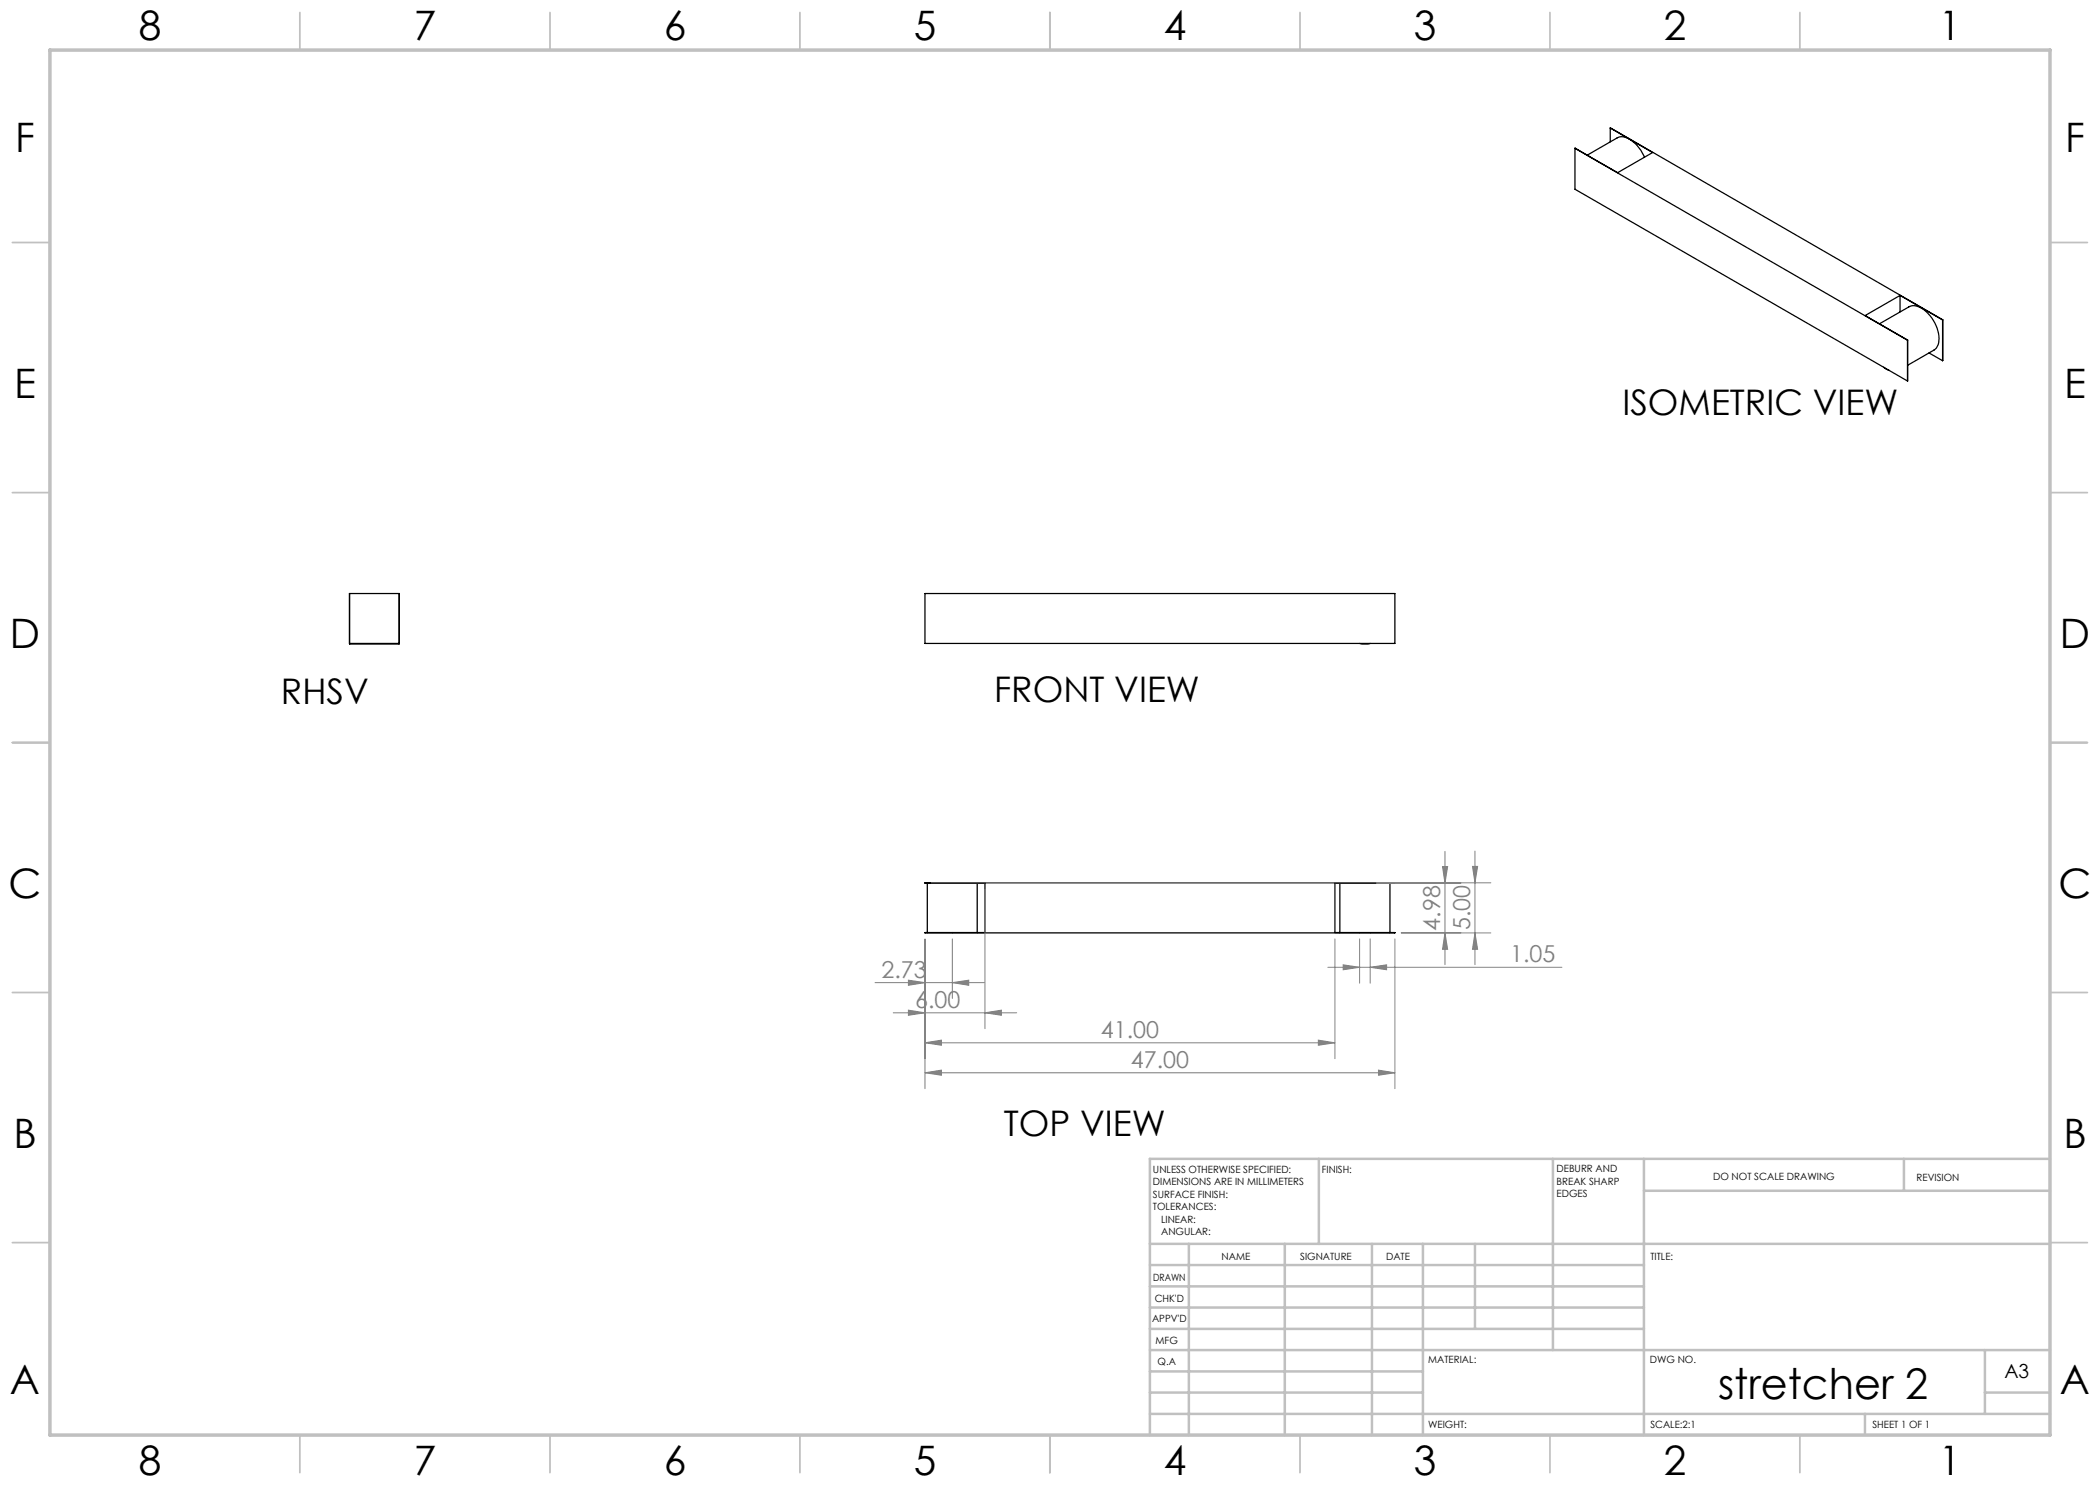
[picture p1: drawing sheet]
<svg xmlns="http://www.w3.org/2000/svg" width="420mm" height="297mm" viewBox="0 0 420 297" stroke-linecap="round" stroke-linejoin="round" font-family="sans-serif">
<g fill="none" stroke="#000" stroke-width=".25">
<path d="M315 29.7l66.5 38.3M315 29.7v8.1l66.5 38.4M317.4 31l6-3.4a3.3 3.3 0 0 1 3.7 1.2l1.1 1.3 .7 1.4M322.1 25.6l8.4 4.9-7 4-8.5-4.8M322.1 25.6l66.4 38.4M322.1 25.6v2.8M375.9 64.8l5.9-3.4a3 3 0 0 1 3.5 1 7 7 0 0 1 2.3 6.5l-.3 .7-.5 .4-5.3 3.1M376.7 73.4l1.1 .7M380 62.4v-3.3l-7 4 8.5 4.9M381.5 68v8.2M381.5 68h.1M385.8 70.6l2.7 1.5"/>
<path d="M388.5 64v8.1M185 118.7h94v10h-94zM69.9 128.7h10M69.9 128.7v-10h10l-.1 10M69.9 128.7v.1h9.9v-.1M271.9 128.7l.6 .1 1.5-.1M185 176.6h94h-12v9.9l12 .1h-94l12-.1v-9.9zM185.5 176.6v9.9M195.4 176.6v9.9M268 176.6v9.9M278 176.6v9.9"/>
</g>
<g fill="none" stroke="#808080" stroke-width=".2">
<path d="M186.3 176.6h111.9M197 177.9v27.8M275.3 176.6h16.9M288.5 173.3h1l-.5 3.3zM289 170.3v22.6M294.5 173.3h1l-.5 3.3zM295 170.2v22.7M175 196.5h21.8M181.7 196l3.3 .5-3.3 .6zM185 187.9v29.8M190.5 196.5l3.2-.5v1.1zM190.5 187.8v11.9"/>
<path d="M265.6 193.5h46.8M267 187.8v23.9M268.6 193l3.3 .5-3.3 .5zM271.9 187.8v8.8M274 193.5l3.3-.5v1zM274 187.8v8.8M279 187.8v29.9M280.2 186.6h18M289 186.6l.5 3.3h-1zM295 186.6l.5 3.3h-1zM178.6 202.6h24.7M181.7 202l3.3 .6-3.3 .5z"/>
<path d="M185 208.6l3.3-.6v1.1zM185 214.6l3.3-.6v1zM185 208.6h82M185 214.6h94M197 202.6l3.3-.6v1.1zM263.7 208l3.3 .6-3.3 .5zM275.7 214l3.3 .6-3.3 .4z"/>
</g>
<g fill="none" stroke="#c0c0c0" stroke-width=".35">
<path d="M60 2.5v7.5M110 2.5v7.5M160 2.5v7.5M210 2.5v7.5M260 2.5v7.5M310 2.5v7.5M360 2.5v7.5M2.5 48.5h7.5M410 48.5h7.5M2.5 98.5h7.5M410 98.5h7.5M2.5 148.5h7.5"/>
<path d="M410 148.5h7.5M2.5 198.5h7.5M410 198.5h7.5M2.5 248.5h7.5M410 248.5h7.5M60 287v7.5M110 287v7.5M160 287v7.5M210 287v7.5M260 287v7.5M310 287v7.5M360 287v7.5"/>
</g>
<g fill="none" stroke="#c0c0c0" stroke-width=".5">
<path d="M263.8 231.8v17M310.6 231.8v38.2M328.8 231.8v55.2M328.8 238.2h81.2M380.8 231.8v6.4M410 231.8h-180v55.2M230 248.8h180M230 257.3h98.8M230 253h98.8M237.8 248.8v38.2M257 248.8v38.2M274.4 248.8v38.2"/>
<path d="M284.6 248.8v38.2M295 248.8v17M230 265.8h98.8M230 261.5h98.8M230 278.5h54.6M230 274.3h54.6M230 270h180M397 278.5h13M397 270v12.8M230 282.8h180M373 282.8v4.2"/>
</g>
<path d="M10 10h400v277h-400z" fill="none" stroke="#c0c0c0" stroke-width=".7"/>
<g fill="#808080">
<path d="M181.7 196l3.3 .5-3.3 .6zM190.5 196.5l3.2-.5v1.1zM181.7 202l3.3 .6-3.3 .5zM197 202.6l3.3-.6v1.1zM185 208.6l3.3-.6v1.1zM263.7 208l3.3 .6-3.3 .5zM185 214.6l3.3-.6v1zM275.7 214l3.3 .6-3.3 .4zM268.6 193l3.3 .5-3.3 .5zM274 193.5l3.3-.5v1z"/>
<path d="M289 186.6l.5 3.3h-1zM288.5 173.3h1l-.5 3.3zM295 186.6l.5 3.3h-1zM294.5 173.3h1l-.5 3.3z"/>
</g>
<text font-size="8.5" x="343.6" y="279.7">stretcher 2</text>
<g font-size="8.1">
<text x="27.7" y="8">8</text>
<text x="82.7" y="8">7</text>
<text x="132.7" y="8">6</text>
<text x="182.7" y="8">5</text>
<text x="232.7" y="8">4</text>
<text x="282.7" y="8">3</text>
<text x="332.7" y="8">2</text>
<text x="387.7" y="8">1</text>
<text x="3" y="30.4">F</text>
<text x="413" y="30.4">F</text>
<text x="2.8" y="79.6">E</text>
<text x="412.8" y="79.6">E</text>
<text x="2" y="129.6">D</text>
<text x="412" y="129.6">D</text>
<text x="1.7" y="179.6">C</text>
<text x="411.7" y="179.6">C</text>
<text x="2.7" y="229.6">B</text>
<text x="412.7" y="229.6">B</text>
<text x="2" y="278.9">A</text>
<text x="412" y="278.9">A</text>
<text x="27.7" y="295">8</text>
<text x="82.7" y="295">7</text>
<text x="132.7" y="295">6</text>
<text x="182.7" y="295">5</text>
<text x="232.7" y="295">4</text>
<text x="282.7" y="295">3</text>
<text x="332.7" y="295">2</text>
<text x="387.7" y="295">1</text>
</g>
<g font-size="7.1">
<text x="324.5" y="82.9">ISOMETRIC VIEW</text>
<text x="56.2" y="140.7">RHSV</text>
<text x="198.8" y="140.3">FRONT VIEW</text>
<text x="200.8" y="227.3">TOP VIEW</text>
</g>
<g font-size="4.7" fill="#808080">
<text x="288" y="186.1" transform="rotate(-90 288 186.1)">4.98</text>
<text x="294" y="186.1" transform="rotate(-90 294 186.1)">5.00</text>
<text x="176.3" y="195.5">2.73</text>
<text x="302" y="192.4">1.05</text>
<text x="183" y="201.5">6.00</text>
<text x="220.2" y="207.5">41.00</text>
<text x="226.2" y="213.5">47.00</text>
</g>
<text font-size="3.9" x="400.9" y="275.5">A3</text>
<g font-size="2">
<text x="230.6" y="234.6">UNLESS OTHERWISE SPECIFIED:</text>
<text x="230.6" y="237.1">DIMENSIONS ARE IN MILLIMETERS</text>
<text x="230.6" y="239.6">SURFACE FINISH:</text>
<text x="264.4" y="234.6">FINISH:</text>
<text x="311.3" y="234.5">DEBURR AND</text>
<text x="311.3" y="237">BREAK SHARP</text>
<text x="311.3" y="239.5">EDGES</text>
<text x="342.6" y="236">DO NOT SCALE DRAWING</text>
<text x="383.3" y="236.2">REVISION</text>
<text x="230.6" y="242.1">TOLERANCES:</text>
<text x="232.2" y="244.6">LINEAR:</text>
<text x="232.2" y="247.1">ANGULAR:</text>
<text x="244.3" y="252">NAME</text>
<text x="260" y="251.9">SIGNATURE</text>
<text x="277.2" y="251.9">DATE</text>
<text x="330.1" y="251.9">TITLE:</text>
<text x="230.6" y="256.1">DRAWN</text>
<text x="230.9" y="260.3">CHK'D</text>
<text x="230.4" y="264.4">APPV'D</text>
<text x="231.1" y="268.8">MFG</text>
<text x="231.5" y="273">Q.A</text>
<text x="285.6" y="272.5">MATERIAL:</text>
<text x="330" y="272.5">DWG NO.</text>
<text x="285.6" y="285.5">WEIGHT:</text>
<text x="330.1" y="285.6">SCALE:2:1</text>
<text x="374.5" y="285.6">SHEET 1 OF 1</text>
</g>
</svg>
